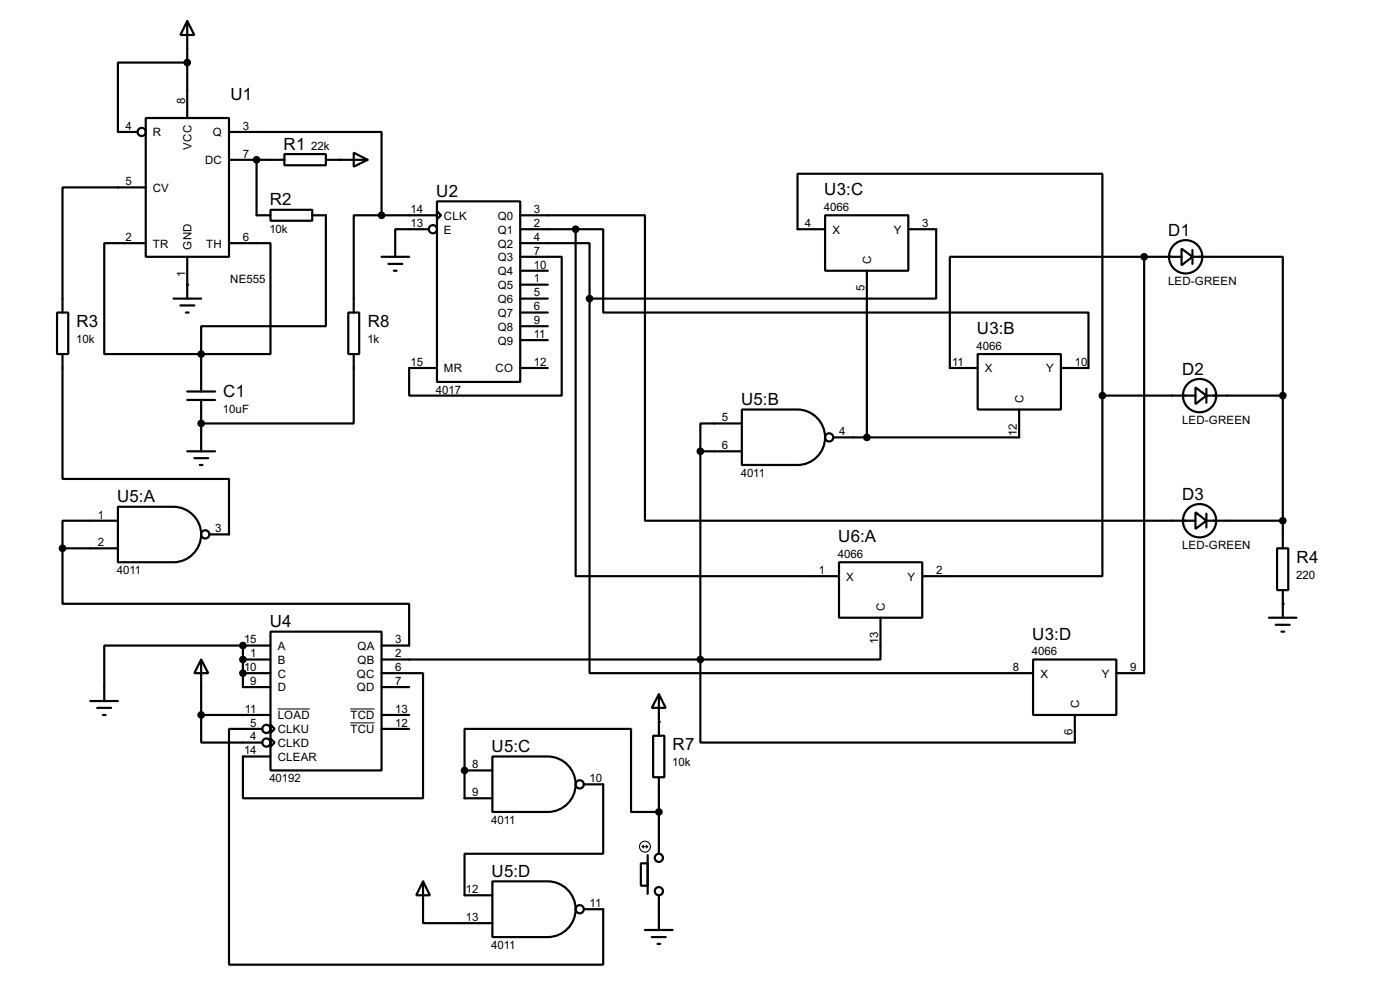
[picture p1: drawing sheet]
<svg xmlns="http://www.w3.org/2000/svg" width="256mm" height="180mm" viewBox="0 0 256 180" stroke-linecap="round" stroke-linejoin="round" font-family="sans-serif">
<g fill="#000">
<circle cx="47" cy="29.3" r=".2"/>
<circle cx="62.3" cy="29.3" r=".2"/>
<circle cx="34.3" cy="52.1" r=".2"/>
<circle cx="36.9" cy="77.5" r=".2"/>
<circle cx="44.5" cy="118.2" r=".2"/>
<circle cx="235" cy="110.5" r=".2"/>
<circle cx="44.5" cy="120.7" r=".2"/>
<circle cx="44.5" cy="123.2" r=".2"/>
<circle cx="120.7" cy="132.1" r=".2"/>
<circle cx="85.1" cy="141" r=".2"/>
</g>
<g fill="none" stroke="#000" stroke-width=".4">
<path d="M34.3 3.9l1.3 2.5h-2.5zM34.3 11.5h-12.7v12.7h3.6M34.3 3.9v17.7M26.7 21.6h15.3v25.4h-15.3zM26.7 34.3h-15.2v22.9M42 24.2h27.9v15.2M42 29.3h10.1M47 29.3v10.1h2.6M49.6 38.4h7.6v2h-7.6zM52.1 28.2h7.6v2.1h-7.6zM57.2 39.4h2.5v20.3h-22.8v5.1M59.7 29.3h7.7"/>
<path d="M64.8 28l2.6 1.3-2.6 1.2zM69.9 39.4h-5.1v17.8M69.9 39.4h10.2M80.1 36.9h15.2v33h-15.2zM80.1 38.7l.7 .7-.7 .8zM95.3 39.4h22.9v55.9h100.8M151.2 39.4h15.2v10.2h-15.2zM10.5 57.2h2v7.6h-2zM26.7 44.5h-7.6v20.3h17.8M31.8 54.7h5.1M33.1 55.9h2.5M34.1 57.2h.5"/>
<path d="M34.3 47v7.7M42 44.5h7.6v20.3h-12.7M63.8 57.2h2v7.6h-2zM69.9 47h5.1M71.2 48.3h2.5M72.2 49.6h.5M78.5 42h-6.1v5M95.3 47h7.6v25.4h-27.9v-5h5.1M95.3 44.5h12.7v10.2M95.3 42h10.2M95.3 54.7h5.1M95.3 57.2h5.1"/>
<path d="M95.3 49.6h5.1M95.3 52.1h5.1M95.3 59.7h5.1M105.5 42v63.5h48.2M105.5 42h5v15.2h88.9v10.2h-5M108 54.7v68.5h81.3M151.2 42h-5.1v-10.2h55.9v40.6M158.8 49.6v30.5M166.4 42h5.1v12.7h-63.5M209.6 47h-35.6v20.4h5.1M209.6 47h6.9M209.6 47v76.2h-5.1"/>
<path d="M216.5 45.5l2 1.5-2 1.6zM218.5 47h16.5v25.4M218.5 45.8v2.5M11.5 64.8v22.9h30.5v10.1h-3.6M34.3 71.7h5.1M34.3 73.2h5.1M36.9 64.8v6.9M36.9 73.2v9.4M64.8 64.8v12.7h-27.9M95.3 67.4h5.1M95.3 62.3h5.1M135.9 75h10.2a5.1 5.1 0 0 1 5.1 5 5.1 5.1 0 0 1-5.1 5.1h-10.2z"/>
<path d="M135.9 77.5h-7.6v5.1M179.1 64.8h15.3v10.2h-15.3zM186.7 75v5.1h-34M202 72.4v33.1h-33M202 72.4h17M219 70.9l2 1.5-2 1.6zM221 72.4h14M221 71.2v2.5M235 72.4v28M21.6 92.8h10.2a5.1 5.1 0 0 1 5.1 5 5.1 5.1 0 0 1-5.1 5.1h-10.2zM21.6 95.3h-10.1v5.1M34.3 82.6h5.1"/>
<path d="M35.6 83.9h2.6M36.6 85.1h.5M128.3 82.6v38.1M128.3 82.6h7.6M219 93.8l2 1.5-2 1.5zM221 95.3h14M221 94v2.6M11.5 100.4v10.1h63.5v7.7h-5.1M11.5 100.4h10.1M44.5 118.2h-25.4v10.1M44.5 118.2v7.6h5.1M44.5 118.2h5.1"/>
<path d="M49.6 115.6h20.3v25.4h-20.3zM153.7 102.9h15.3v10.2h-15.3zM161.3 113.1v7.6h-33M232.5 113.1h5M233.7 114.4h2.6M234 100.4h2v7.6h-2zM234.8 115.6h.5M235 108v5.1M16.6 128.3h5M17.8 129.6h2.6M18.9 130.9h.5M36.9 120.7l1.3 2.5h-2.6z"/>
<path d="M36.9 130.9v5h11.2M36.9 120.7v10.2M36.9 130.9h12.7M44.5 120.7h5.1M44.5 123.2h5.1M48.1 133.4h-6.1v43.2h68.5v-10.2h-3.5M49.6 132.6l.7 .8-.7 .8zM49.6 135.2l.7 .7-.7 .8zM69.9 123.2h7.6v22.9h-33v-7.6h5.1M69.9 130.9h5.1M69.9 120.7h58.4M69.9 125.8h5.1"/>
<path d="M69.9 133.4h5.1M90.2 138.5h10.2a5.1 5.1 0 0 1 5.1 5 5.1 5.1 0 0 1-5.1 5.1h-10.2zM119.7 134.7h2v7.6h-2zM120.7 127.1l1.3 2.5h-2.6zM120.7 127.1v7.6M128.3 120.7v15.2h68.6v-5M189.3 120.7h15.2v10.2h-15.2zM85.1 141v-7.6h30.5v15.2h5.1M85.1 141v5.1h5.1M85.1 141h5.1M107 143.6h3.5v12.7h-25.4v7.6h5.1M117.4 158h1.3v4.1h-1.3z"/>
<path d="M118.7 156.5v7.1M120.7 142.3v14M77.5 161.3l1.3 2.6h-2.5zM77.5 161.3v7.7h12.7M90.2 161.3h10.2a5.1 5.1 0 0 1 5.1 5.1 5.1 5.1 0 0 1-5.1 5.1h-10.2zM118.2 170.2h5M119.4 171.5h2.6M120.5 172.8h.5M120.7 163.9v6.3"/>
<circle cx="25.9" cy="24.2" r=".75"/>
<circle cx="79.3" cy="42" r=".75"/>
<circle cx="217.2" cy="47" r="3.1"/>
<circle cx="219.7" cy="72.4" r="3.1"/>
<circle cx="37.6" cy="97.8" r=".75"/>
<circle cx="151.9" cy="80.1" r=".75"/>
<circle cx="219.7" cy="95.3" r="3.1"/>
<circle cx="48.8" cy="133.4" r=".75"/>
<circle cx="48.8" cy="135.9" r=".75"/>
<circle cx="106.2" cy="143.6" r=".75"/>
<circle cx="120.7" cy="157" r=".75"/>
<circle cx="106.2" cy="166.4" r=".75"/>
<circle cx="120.7" cy="163.1" r=".75"/>
</g>
<g fill="#000" stroke="#000" stroke-width=".4">
<circle cx="34.3" cy="11.5" r=".5"/>
<circle cx="47" cy="29.3" r=".5"/>
<circle cx="69.9" cy="39.4" r=".5"/>
<circle cx="105.4" cy="42" r=".5"/>
<circle cx="108" cy="54.7" r=".5"/>
<circle cx="209.6" cy="47" r=".5"/>
<circle cx="36.8" cy="77.5" r=".5"/>
<circle cx="36.8" cy="64.8" r=".5"/>
<circle cx="201.9" cy="72.4" r=".5"/>
<circle cx="235" cy="72.4" r=".5"/>
<circle cx="128.3" cy="82.6" r=".5"/>
<circle cx="158.8" cy="80.1" r=".5"/>
<circle cx="235" cy="95.3" r=".5"/>
<circle cx="11.4" cy="100.4" r=".5"/>
<circle cx="44.5" cy="118.2" r=".5"/>
<circle cx="36.8" cy="130.9" r=".5"/>
<circle cx="44.5" cy="120.7" r=".5"/>
<circle cx="44.5" cy="123.2" r=".5"/>
<circle cx="128.3" cy="120.7" r=".5"/>
<circle cx="85.1" cy="141" r=".5"/>
<circle cx="120.7" cy="148.6" r=".5"/>
</g>
<path d="M50.9 129.8h5.9M64.2 129.8h4.4M64.2 132.3h4.4" fill="none" stroke="#000" stroke-width=".18"/>
<g fill="none" stroke="#000" stroke-width=".2">
<path d="M117.7 155h1M117.7 155l.2 .2M117.9 154.7l-.2 .3M118.4 154.7l.3 .3M118.7 155l-.3 .2"/>
<circle cx="118.1" cy="155" r="1"/>
</g>
<g font-size="3.5">
<text x="42.2" y="18.3">U1</text>
<text x="52" y="27.4">R1</text>
<text x="151" y="35.8">U3:C</text>
<text x="49.4" y="37.6">R2</text>
<text x="79.9" y="36">U2</text>
<text x="214" y="43.2">D1</text>
<text x="14" y="59.9">R3</text>
<text x="67.4" y="59.9">R8</text>
<text x="179" y="61.2">U3:B</text>
<text x="216.6" y="68.6">D2</text>
<text x="40.9" y="72.6">C1</text>
<text x="135.8" y="74.1">U5:B</text>
<text x="21.5" y="92">U5:A</text>
<text x="216.6" y="91.5">D3</text>
<text x="153.6" y="99.3">U6:A</text>
<text x="237.5" y="103.1">R4</text>
<text x="49.4" y="114.8">U4</text>
<text x="189.1" y="117.1">U3:D</text>
<text x="90.1" y="137.7">U5:C</text>
<text x="123.2" y="137.4">R7</text>
<text x="90.1" y="160.5">U5:D</text>
</g>
<g font-size="2.4">
<text x="23" y="23.8">4</text>
<text x="33.9" y="19.1" transform="rotate(-90 33.9 19.1)">8</text>
<text x="44.5" y="23.8">3</text>
<text x="28" y="25">R</text>
<text x="35.1" y="27.4" transform="rotate(-90 35.1 27.4)">VCC</text>
<text x="39" y="25">Q</text>
<text x="44.5" y="28.9">7</text>
<text x="57" y="27.4">22k</text>
<text x="23" y="33.9">5</text>
<text x="28" y="35.1">CV</text>
<text x="37.6" y="30">DC</text>
<text x="75.2" y="39">14</text>
<text x="75.2" y="41.6">13</text>
<text x="81.3" y="40.2">CLK</text>
<text x="91.2" y="40.2">Q0</text>
<text x="97.8" y="39">3</text>
<text x="97.8" y="41.6">2</text>
<text x="147.5" y="41.6">4</text>
<text x="151" y="38.6">4066</text>
<text x="169" y="41.6">3</text>
<text x="23" y="44.1">2</text>
<text x="28" y="45.3">TR</text>
<text x="35.1" y="45.7" transform="rotate(-90 35.1 45.7)">GND</text>
<text x="37.8" y="45.3">TH</text>
<text x="44.5" y="44.1">6</text>
<text x="49.4" y="42.6">10k</text>
<text x="81.3" y="42.7">E</text>
<text x="91.2" y="42.7">Q1</text>
<text x="91.2" y="45.3">Q2</text>
<text x="91.2" y="47.8">Q3</text>
<text x="97.8" y="44.1">4</text>
<text x="97.8" y="46.6">7</text>
<text x="152.5" y="42.7">X</text>
<text x="163.7" y="42.7">Y</text>
<text x="33.9" y="50.7" transform="rotate(-90 33.9 50.7)">1</text>
<text x="42.2" y="51.8">NE555</text>
<text x="91.2" y="50.4">Q4</text>
<text x="91.2" y="52.9">Q5</text>
<text x="97.8" y="49.2">10</text>
<text x="97.8" y="51.7">1</text>
<text x="158.4" y="53.2" transform="rotate(-90 158.4 53.2)">5</text>
<text x="159.6" y="48.3" transform="rotate(-90 159.6 48.3)">C</text>
<text x="214" y="52.2">LED-GREEN</text>
<text x="91.2" y="55.4">Q6</text>
<text x="91.2" y="58">Q7</text>
<text x="97.8" y="54.3">5</text>
<text x="97.8" y="56.8">6</text>
<text x="97.8" y="59.3">9</text>
<text x="14" y="62.8">10k</text>
<text x="67.3" y="62.8">1k</text>
<text x="91.2" y="60.5">Q8</text>
<text x="91.2" y="63.1">Q9</text>
<text x="97.8" y="61.9">11</text>
<text x="178.9" y="64.1">4066</text>
<text x="75.2" y="67">15</text>
<text x="81.3" y="68.1">MR</text>
<text x="90.8" y="68.1">CO</text>
<text x="97.8" y="67">12</text>
<text x="174.4" y="67">11</text>
<text x="180.4" y="68.1">X</text>
<text x="191.6" y="68.1">Y</text>
<text x="196.9" y="67">10</text>
<text x="40.9" y="75.5">10uF</text>
<text x="79.9" y="72.1">4017</text>
<text x="132.3" y="77.1">5</text>
<text x="187.5" y="73.7" transform="rotate(-90 187.5 73.7)">C</text>
<text x="216.5" y="77.6">LED-GREEN</text>
<text x="132.3" y="82.2">6</text>
<text x="153.7" y="79.7">4</text>
<text x="186.3" y="79.8" transform="rotate(-90 186.3 79.8)">12</text>
<text x="135.7" y="87.3">4011</text>
<text x="18" y="94.9">1</text>
<text x="18" y="100">2</text>
<text x="39.4" y="97.4">3</text>
<text x="216.5" y="100.6">LED-GREEN</text>
<text x="21.4" y="105.1">4011</text>
<text x="150" y="105.1">1</text>
<text x="153.5" y="102.2">4066</text>
<text x="155" y="106.3">X</text>
<text x="166.2" y="106.3">Y</text>
<text x="171.5" y="105.1">2</text>
<text x="237.5" y="106">220</text>
<text x="162.1" y="111.8" transform="rotate(-90 162.1 111.8)">C</text>
<text x="44.7" y="117.8">15</text>
<text x="50.9" y="119">A</text>
<text x="65.5" y="119">QA</text>
<text x="72.4" y="117.8">3</text>
<text x="160.9" y="117.9" transform="rotate(-90 160.9 117.9)">13</text>
<text x="189.1" y="120">4066</text>
<text x="44.7" y="122.8">10</text>
<text x="45.9" y="120.3">1</text>
<text x="45.9" y="125.4">9</text>
<text x="50.9" y="121.5">B</text>
<text x="50.9" y="124">C</text>
<text x="65.4" y="124">QC</text>
<text x="65.5" y="121.5">QB</text>
<text x="72.4" y="120.3">2</text>
<text x="72.4" y="122.8">6</text>
<text x="72.4" y="125.4">7</text>
<text x="185.6" y="122.8">8</text>
<text x="190.6" y="124">X</text>
<text x="201.8" y="124">Y</text>
<text x="207.1" y="122.8">9</text>
<text x="44.9" y="130.5">11</text>
<text x="50.9" y="126.6">D</text>
<text x="50.9" y="131.7">LOAD</text>
<text x="64.2" y="131.7">TCD</text>
<text x="65.4" y="126.6">QD</text>
<text x="72.4" y="130.5">13</text>
<text x="197.7" y="129.5" transform="rotate(-90 197.7 129.5)">C</text>
<text x="45.9" y="133">5</text>
<text x="45.9" y="135.5">4</text>
<text x="50.9" y="134.2">CLKU</text>
<text x="50.9" y="136.7">CLKD</text>
<text x="64.2" y="134.2">TCU</text>
<text x="72.4" y="133">12</text>
<text x="196.5" y="134.6" transform="rotate(-90 196.5 134.6)">6</text>
<text x="44.7" y="138.1">14</text>
<text x="49.4" y="143.2">40192</text>
<text x="50.9" y="139.3">CLEAR</text>
<text x="86.5" y="140.6">8</text>
<text x="108" y="143.2">10</text>
<text x="123.2" y="140.3">10k</text>
<text x="86.5" y="145.7">9</text>
<text x="90" y="150.8">4011</text>
<text x="85.4" y="163.5">12</text>
<text x="108" y="166">11</text>
<text x="85.4" y="168.6">13</text>
<text x="90" y="173.7">4011</text>
</g>
</svg>
